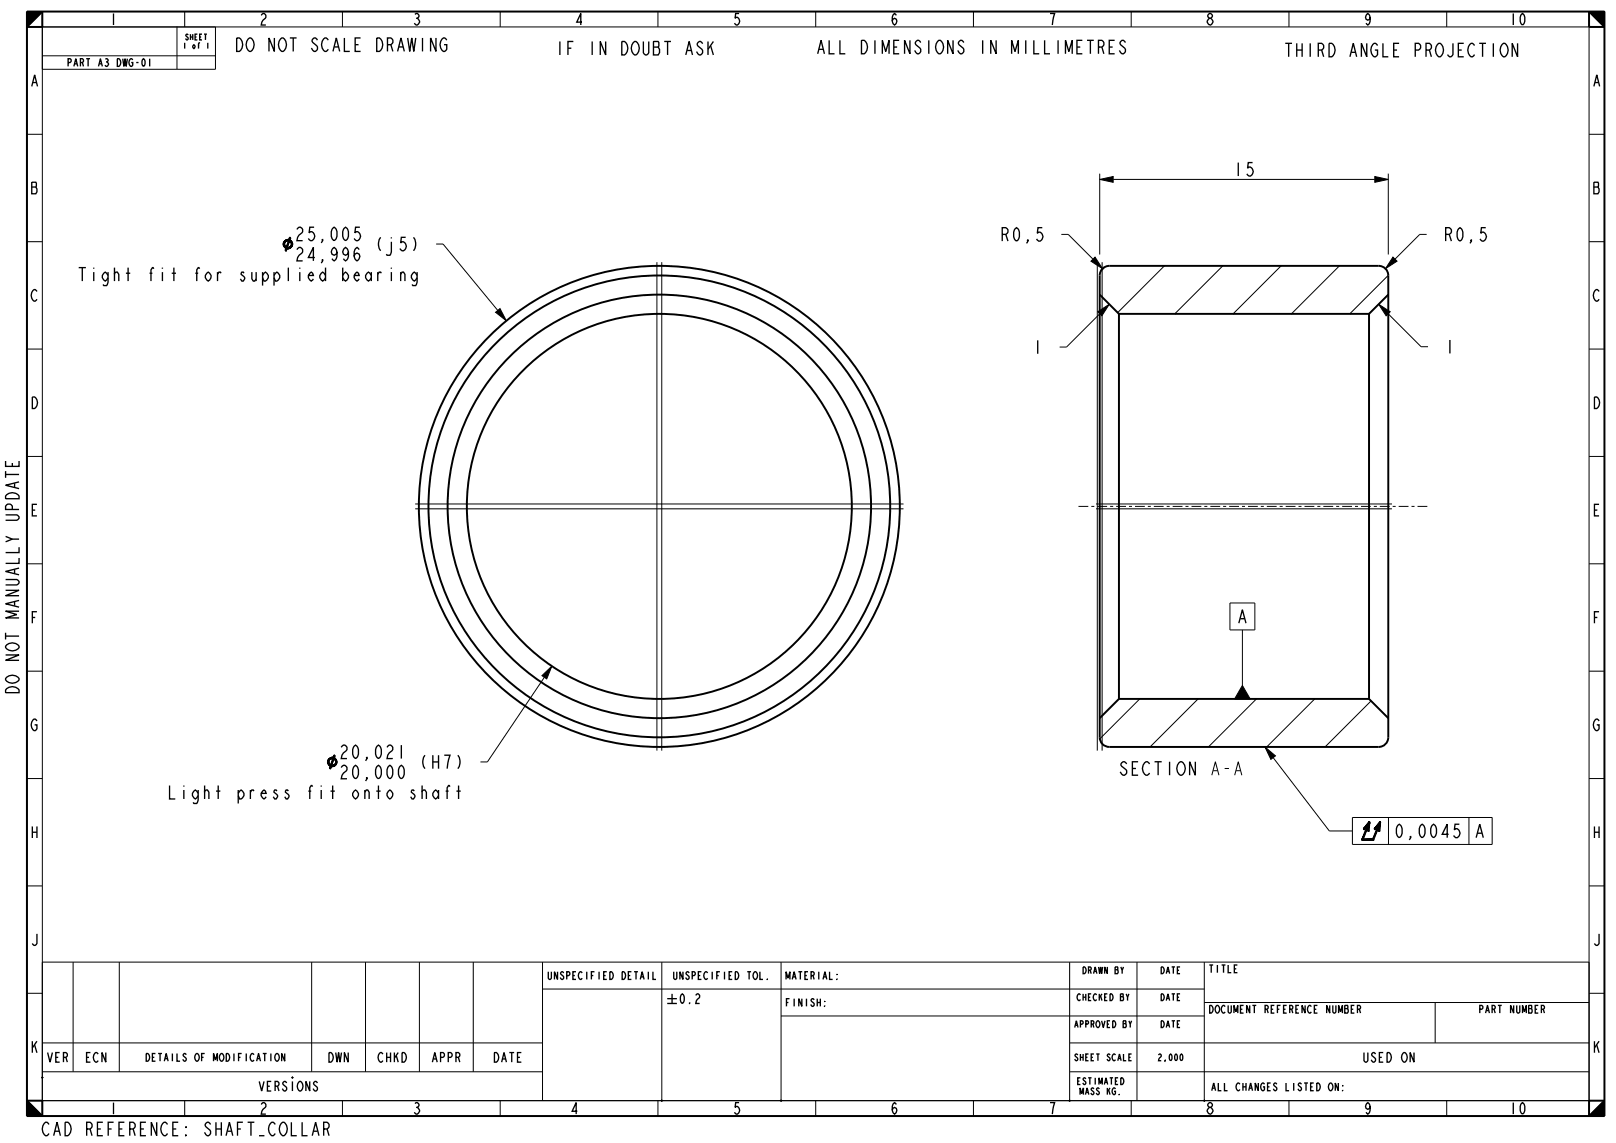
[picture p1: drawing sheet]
<svg xmlns="http://www.w3.org/2000/svg" width="420mm" height="297mm" viewBox="0 0 420 297" stroke-linecap="round" stroke-linejoin="round" font-family="sans-serif">
<g fill="#000">
<path d="M7 3h4l-4 4zM413 3h4v4zM285.8 46.6l3.5-.7v1.5zM357.3 45.9l3.5 .7-3.5 .8zM283.5 67.9l1.1-1.1 1.9 3zM285.3 81l3-1.9-1.9 3zM358.3 79.1l3 1.9-1 1.1zM362 66.8l1.1 1.1-3 1.9zM128.8 81.1l1.2-.9 1.6 3.2zM140.9 175.6l2.5-2.5-1.3 3.3zM322.9 178.1l2 3.5h-4zM328.8 194.1l2.7 2.3-1.2 .9z"/>
<path d="M7 286l4 4h-4zM413 290l4-4v4z"/>
</g>
<g fill="none" stroke="#000" stroke-width=".26">
<path d="M7 3h4l-4 4zM7 7h410v279h-410zM11 3h402v287h-402zM11 14.5h45M46 7v11M48 3v4M56 7v11h-45M89 3v4M130 3v4M171 3v4M212 3v4M253 3v4"/>
<path d="M294 3v4M335 3v4M376 3v4M413 3h4v4zM7 34.9h4M413 34.9h4M285.8 46.6l3.5-.7v1.5zM285.8 45.1v21M289.3 46.6h68M357.3 45.9l3.5 .7-3.5 .8zM360.8 45.1v21M7 62.8h4"/>
<path d="M113.4 63.4h1.8l14.2 17.3M275.8 60.9h1.8l6.5 6.4M283.5 67.9l1.1-1.1 1.9 3zM287.1 69.4l-1 1M302.6 69.1l-12.1 12.1M317.8 69.1l-12.5 12.5M333 69.1l-12.5 12.5M348.1 69.1l-12.5 12.5M358.3 79.1l3 1.9-1 1.1zM360.8 71.5l-10 10.1M362 66.8l1.1 1.1-3 1.9zM370.8 60.9h-1.8l-6.4 6.4"/>
<path d="M413 62.8h4M7 90.7h4M128.8 81.1l1.2-.9 1.6 3.2zM285.3 81l3-1.9-1.9 3zM285.8 81.5l-8.6 8.7h-1.8M360.8 81.5l8.5 8.6h1.8M413 90.7h4M7 118.6h4M413 118.6h4M7 146.5h4M319.7 156.7h6.4v7h-6.4zM413 146.5h4"/>
<path d="M7 174.4h4M140.9 175.6l2.5-2.5-1.3 3.3zM141.5 176l-14.8 22h-1.8M322.9 178.1l2 3.5h-4zM322.9 163.7v14.4M413 174.4h4M296.2 181.6l-10.3 10.3M311.4 181.6l-12.5 12.5M326.5 181.6l-12.4 12.5M328.8 194.1l2.7 2.3-1.2 .9zM330.9 196.9l14.6 19h6M341.7 181.6l-12.5 12.5"/>
<path d="M356.3 182.1l-11.9 12M7 202.3h4M351.5 212.4h36.3v7h-36.3zM360.9 212.4v7M381.8 212.4v7M413 202.3h4M7 230.2h4M413 230.2h4M7 258.1h4M11 250h402M19 250v28.5M31 250v28.5"/>
<path d="M81 250v28.5M95 250v28.5M109 250v28.5M123 250v28.5M141 257h172M141 250v36M172 250v36M203 250v36M278 250v36M295.5 250v36M313 250v36M413 258.1h4"/>
<path d="M11 271h130M11 278.5h130M203 264h110M278 271h135M278 278.5h135M313 260.5h100M373 260.5v10.5M7 286l4 4h-4zM48 286v4M89 286v4M130 286v4M171 286v4"/>
<path d="M212 286v4M253 286v4M294 286v4M335 286v4M376 286v4M413 290l4-4v4z"/>
</g>
<g fill="none" stroke="#000" stroke-width=".51">
<path d="M7 7l4-4v4zM7 3h410v287h-410zM413 3l4 4h-4zM285.8 76.6l5 5M286.7 69.6l1.6-.5h70a2.5 2.5 0 0 1 2.5 2.5v120a2.5 2.5 0 0 1-2.5 2.5h-70a2.5 2.5 0 0 1-2.5-2.5v-120a2.5 2.5 0 0 1 .9-2zM360.8 76.6l-5 5M290.8 81.6v100M290.8 81.6h65M355.8 81.6v100M290.8 181.6h65M290.8 181.6l-5 5M355.8 181.6l5 5"/>
<path d="M10.8 279.8l.4 .4M11.2 279.8l-.4 .4M75.8 279.8l.4 .4M76.2 279.8l-.4 .4M7 286h4v4zM171.8 285.8l.4 .4M172.2 285.8l-.4 .4M202.8 285.8l.4 .4M203.2 285.8l-.4 .4M277.8 285.8l.4 .4M278.2 285.8l-.4 .4M413 286h4l-4 4z"/>
<circle cx="171.4" cy="131.6" r="62.5"/>
<circle cx="171.4" cy="131.6" r="60"/>
<circle cx="171.4" cy="131.6" r="55"/>
<circle cx="171.4" cy="131.6" r="50"/>
</g>
<g fill="none" stroke="#000" stroke-width=".35">
<path d="M61.5 9.9a1.2 1.2 0 0 1 1.4 .8 2.17 2.17 0 0 1-.7 2.7h-.7zM116.1 10.4l-.5-.5a1.15 1.15 0 0 0-1.1 .8 2.17 2.17 0 0 0 .7 2.7h.4l.5-.6v-1.2h-.7M212.5 14l.9-3.5 .9 3.5M212.9 12.8h1M292.5 11.1l-.5-.6a.8 .8 0 0 0-.9 .9l.5 .5a1.23 1.23 0 0 1 .7 1.8l-.3 .3a1.15 1.15 0 0 1-1.1-.9M334 11.3h1.8M394.4 11.3v3.5l-1.4-3.5v3.5M104.1 71.3l.4-.6h.4l.3 .6v1.7M104.1 70.7v2.3M108.4 71.6l-.7-.9a1.26 1.26 0 0 0-.8 1.2 1.26 1.26 0 0 0 .8 1.1l.7-.8M108.4 70.7v2.6l-.2 .6-.2 .3h-.7l-.2-.3M1.5 119.8v1.4h3.5v-1.4"/>
<path d="M3.2 120.3v.9M1.7 178.9a2.23 2.23 0 0 1 3.3 .4v.7h-3.5v-.7zM292.8 198.5l-.5-.6a.82 .82 0 0 0-1 .9l.6 .6a1.21 1.21 0 0 1 .7 1.7l-.3 .3a1.2 1.2 0 0 1-1.2-.8M115.8 205.6h.8M117 204.4l-.4-.3-.4 .6v2.9M118.6 205.6h1.1M119.2 204.1v3.5M363.3 214.5l.4-.3a2.28 2.28 0 0 1 0 3.5 2.38 2.38 0 0 1-.4-3.2zM366.6 217.7l-.1-.3h.1v.3l-.3 .6M369.2 214.5l.4-.3a2.28 2.28 0 0 1 0 3.5 2.37 2.37 0 0 1-.4-3.2zM372.2 214.5l.4-.3a2.28 2.28 0 0 1 0 3.5 2.38 2.38 0 0 1-.4-3.2zM376.5 216.8h-1.7l1.3-2.6v3.5"/>
<path d="M379.3 214.2h-1.1l-.2 1.4 .4-.3a1.17 1.17 0 0 1 1.1 1.2 1.17 1.17 0 0 1-1.1 1.2l-.6-.6M169.7 252.5v2h.8M173.4 259.5h2.5M174.7 258.2v2.5M177.1 258.5l.2-.3a1.69 1.69 0 0 1 0 2.5 1.77 1.77 0 0 1-.2-2.2zM180.8 258.7l.4-.5h.3l.3 .5a.97 .97 0 0 1-.6 1l-.4 1h1M217.5 254.3l.1 .2zM217.5 253.2l.1 .1zM38 273.7a1.01 1.01 0 0 1 .9 1 1.01 1.01 0 0 1-.9 1zM74 273.7v2l-.8-2v2M173.4 260.7h2.5M179.2 260.5l.1 .2z"/>
<path d="M351.2 262.2h.5M352 261.2h-.8v2h.8M352.8 262.2h.5l.3-.3v-.3l-.3-.4h-.5v2M353.3 262.2l.3 1M12.7 292.2l-.5-.6a1.15 1.15 0 0 0-1 .9 2.17 2.17 0 0 0 .7 2.6h.3l.5-.6M347.8 281.4v2l-.8-2v2M348.9 283.2l.1 .2zM348.9 282.1l.1 .1z"/>
</g>
<!-- layer: 01___PRT_ALL_DTM_PLN -->
<path d="M170.7 68.1v126.9M172 68.1v126.9M285.2 68.1v126.9M286.4 68.1v126.9M107.9 132.2h126.9M107.9 131h126.9M284.9 132.2h76.9M284.9 131h76.9" fill="none" stroke="#000" stroke-width=".26"/>
<!-- layer: 02___PRT_ALL_AXES -->
<g fill="none" stroke="#000" stroke-width=".26">
<path d="M280.3 131.6h2.5M283.6 131.6h.8M285.2 131.6h2.5M288.5 131.6h.8M290.1 131.6h2.5M293.4 131.6h.8M295 131.6h2.5M298.3 131.6h.8M299.9 131.6h2.5M303.2 131.6h.8M304.8 131.6h2.5M308.1 131.6h.8"/>
<path d="M309.7 131.6h2.5M313 131.6h.8M314.6 131.6h2.5M317.9 131.6h.8M319.5 131.6h2.5M322.8 131.6h.8M324.4 131.6h2.5M327.7 131.6h.8M329.3 131.6h2.5M332.6 131.6h.8M334.1 131.6h2.6M337.5 131.6h.8"/>
<path d="M339 131.6h2.6M342.4 131.6h.8M343.9 131.6h2.6M347.3 131.6h.8M348.8 131.6h2.6M352.2 131.6h.7M353.7 131.6h2.6M357.1 131.6h.7M358.6 131.6h2.6M362 131.6h.7M363.5 131.6h2.6M366.9 131.6h.7"/>
<path d="M368.4 131.6h2.6"/>
</g>
<g font-size="5.3">
<text x="73.3" y="65.2">⌀</text>
<text x="84.8" y="199.7">⌀</text>
<text x="353.2" y="217.7">⌰</text>
</g>
<g font-size="4.6">
<text x="63.1" y="13.4">DO NOT SCALE DRAWING</text>
<text x="145.8" y="14.3">IF IN DOUBT ASK</text>
<text x="215.3" y="14">ALL DIMENSIONS IN MILLIMETRES</text>
<text x="336.1" y="14.8">THIRD ANGLE PROJECTION</text>
<text x="320.3" y="45.7">15</text>
<text x="76.4" y="62.5">25,005</text>
<text x="97" y="65.2">(j5)</text>
<text x="259.7" y="62.7">R0,5</text>
<text x="375" y="62.7">R0,5</text>
<text x="76.4" y="67.8">24,996</text>
<text x="19.9" y="73">Tight fit for supplied bearing</text>
<text x="268.2" y="91.9">1</text>
<text x="375.3" y="91.8">1</text>
<text x="321.4" y="161.9">A</text>
<text x="5" y="178.2" transform="rotate(-90 5 178.2)">DO NOT MANUALLY UPDATE</text>
<text x="87.9" y="197.1">20,021</text>
<text x="87.9" y="202.4">20,000</text>
<text x="108.5" y="199.7">(H7)</text>
<text x="292.5" y="201.4">SECTION</text>
<text x="315.1" y="201.4">A-A</text>
<text x="43.3" y="207.6">Light press fit onto shaft</text>
<text x="383.1" y="217.7">A</text>
<text x="12.4" y="295.1">CAD REFERENCE:</text>
<text x="54" y="295.1">SHAFT_COLLAR</text>
</g>
<g font-size="3.9">
<text x="28.4" y="6.5">1</text>
<text x="67.4" y="6.5">2</text>
<text x="107.3" y="6.5">3</text>
<text x="149.4" y="6.5">4</text>
<text x="190.4" y="6.5">5</text>
<text x="231.4" y="6.5">6</text>
<text x="272.4" y="6.5">7</text>
<text x="313.4" y="6.5">8</text>
<text x="354.4" y="6.5">9</text>
<text x="392.3" y="6.5">10</text>
<text x="7.9" y="22.5">A</text>
<text x="413.9" y="22.5">A</text>
<text x="7.9" y="50.4">B</text>
<text x="413.9" y="50.4">B</text>
<text x="7.9" y="78.3">C</text>
<text x="413.9" y="78.3">C</text>
<text x="7.9" y="106.2">D</text>
<text x="413.9" y="106.2">D</text>
<text x="7.9" y="134.1">E</text>
<text x="413.9" y="134.1">E</text>
<text x="7.9" y="161.9">F</text>
<text x="413.9" y="161.9">F</text>
<text x="7.9" y="189.8">G</text>
<text x="413.9" y="189.8">G</text>
<text x="7.9" y="217.7">H</text>
<text x="413.9" y="217.7">H</text>
<text x="7.9" y="245.6">J</text>
<text x="413.9" y="245.6">J</text>
<text x="7.9" y="273.5">K</text>
<text x="413.9" y="273.5">K</text>
<text x="28.4" y="289.5">1</text>
<text x="67.4" y="289.5">2</text>
<text x="107.3" y="289.5">3</text>
<text x="148.3" y="289.5">4</text>
<text x="190.4" y="289.5">5</text>
<text x="231.4" y="289.5">6</text>
<text x="272.4" y="289.5">7</text>
<text x="313.4" y="289.5">8</text>
<text x="354.4" y="289.5">9</text>
<text x="392.3" y="289.5">10</text>
</g>
<g font-size="3.3">
<text x="12.2" y="276">VER</text>
<text x="22.2" y="276">ECN</text>
<text x="85.2" y="276">DWN</text>
<text x="98.3" y="276">CHKD</text>
<text x="112.3" y="276">APPR</text>
<text x="128.3" y="276">DATE</text>
<text x="354.7" y="276">USED ON</text>
<text x="67.7" y="283.5">VERSIONS</text>
</g>
<g font-size="2.6">
<text x="17.6" y="17.3">PART</text>
<text x="25.4" y="17.3">A3</text>
<text x="30.4" y="17.3">DWG-0</text>
<text x="38.2" y="17.3">1</text>
<text x="143.3" y="254.5">UNSPECIFIED DETAIL</text>
<text x="175.8" y="254.5">UNSPECIFIED TOL.</text>
<text x="204" y="254.5">MATERIAL:</text>
<text x="314" y="252.7">TITLE</text>
<text x="204" y="261.5">FINISH:</text>
<text x="314" y="263.2">DOCUMENT REFERENCE NUMBER</text>
<text x="384.9" y="263.2">PART NUMBER</text>
<text x="39.1" y="275.7">DETAILS OF MODIFICATION</text>
<text x="314.6" y="283.4">ALL CHANGES LISTED ON:</text>
</g>
<g font-size="2.3">
<text x="281.6" y="253">DRAWN BY</text>
<text x="301.7" y="253">DATE</text>
<text x="280.3" y="260">CHECKED BY</text>
<text x="301.7" y="260">DATE</text>
<text x="279.7" y="267">APPROVED BY</text>
<text x="301.7" y="267">DATE</text>
<text x="279.7" y="275.6">SHEET SCALE</text>
<text x="301" y="275.6">2,000</text>
<text x="280.3" y="281.8">ESTIMATED</text>
<text x="281" y="284.4">MASS KG.</text>
</g>
<g font-size="2">
<text x="48.2" y="10.4">SHEET</text>
<text x="47.4" y="12.6">1 of 1</text>
</g>
</svg>
